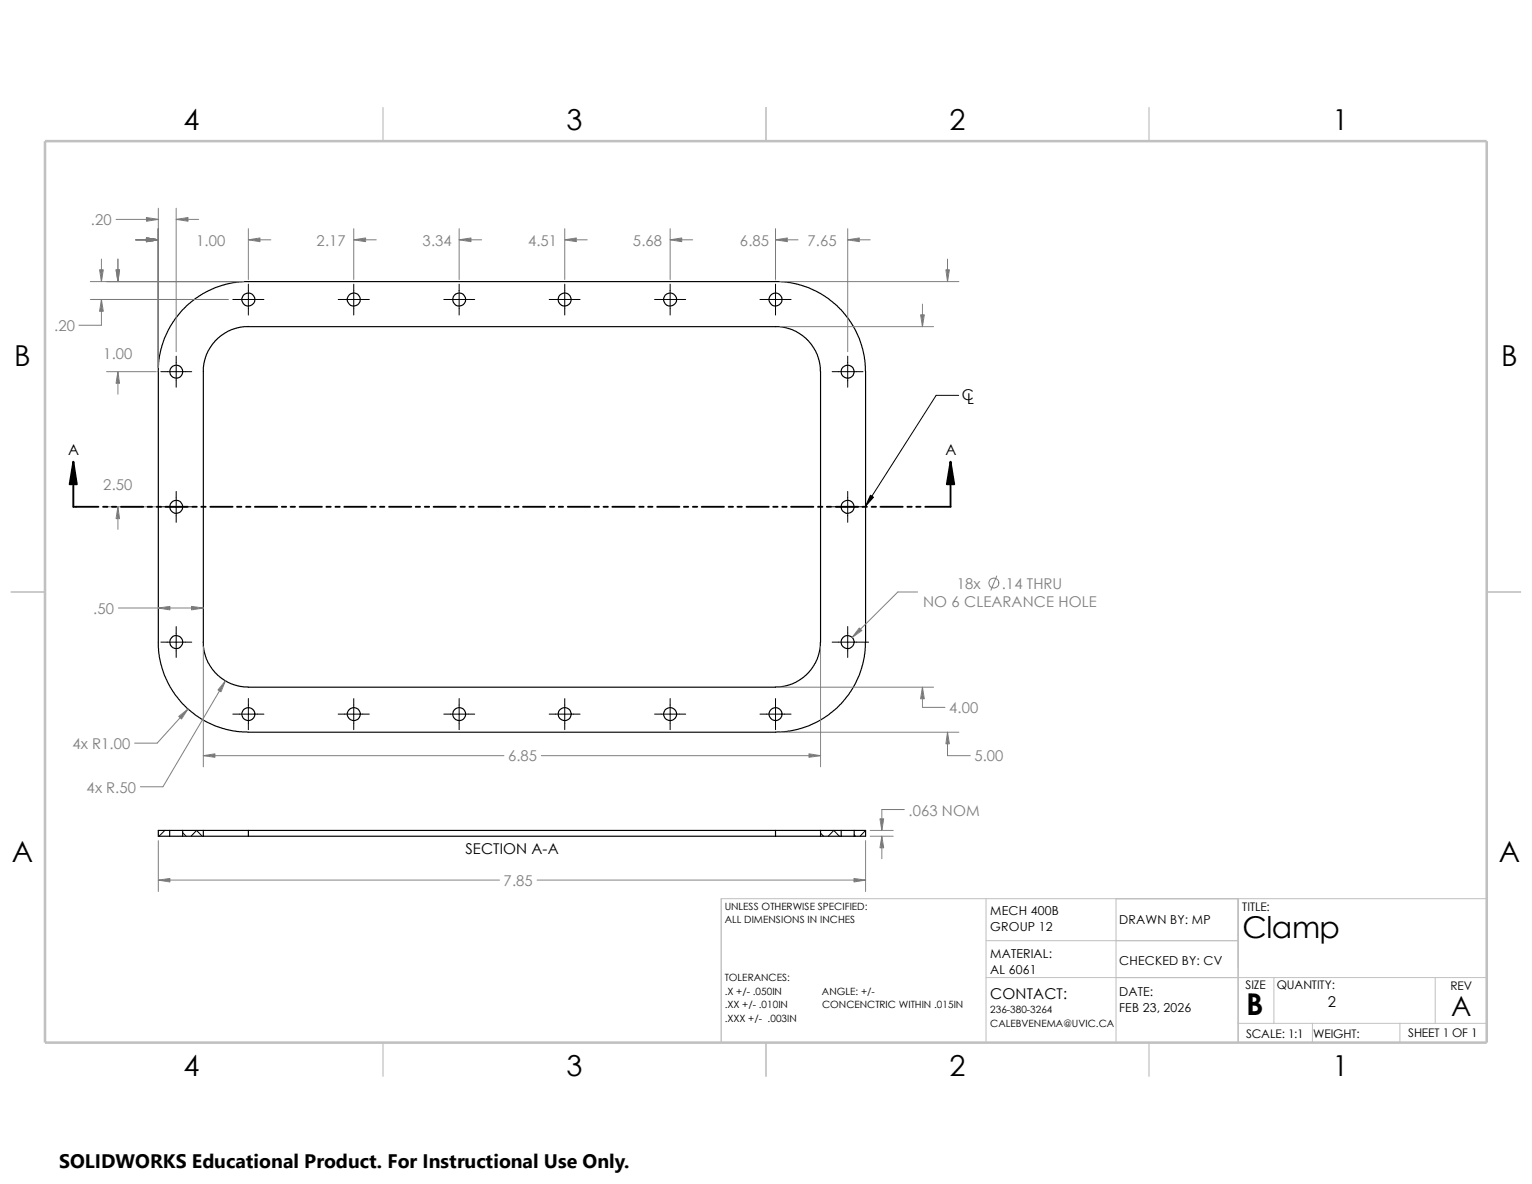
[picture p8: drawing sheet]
<svg xmlns="http://www.w3.org/2000/svg" width="279mm" height="216mm" viewBox="0 0 279 216" stroke-linecap="round" stroke-linejoin="round" font-family="sans-serif">
<path d="M179.8 163.9v26.2M179.8 171.5h46M179.8 178.3h91.3M203.5 163.9v26.2M225.8 163.9v26.2h-119M232.3 178.3v8.3M261.7 178.3v8.3M271.1 163.9h-139.6v26.2M225.8 186.6h45.3M239.4 186.6v3.5M255.3 186.6v3.5" fill="none" stroke="#c0c0c0" stroke-width=".18"/>
<path d="M69.8 19.6v6.1M139.7 19.6v6.1M209.5 19.6v6.1M2 107.9h6.2M271.1 107.9h6.2M69.8 190.1v6.2M139.7 190.1v6.2M209.5 190.1v6.2" fill="none" stroke="#c0c0c0" stroke-width=".21"/>
<path d="M8.2 25.7h262.9v164.4h-262.9z" fill="none" stroke="#c0c0c0" stroke-width=".47"/>
<g fill="none" stroke="#000" stroke-width=".21">
<path d="M45.3 59.6h96.9l1.5 .3 1.6 .6 1.7 1.2 1.1 1.2 1 1.8 .5 2.2v50.2l-.1 1.4-.4 1.6-.4 .8-.9 1.3-.8 .9-1.3 1-1.2 .6-2.3 .6h-96.9l-1.4-.1-1.7-.5-1.2-.6-1.3-1-1.1-1.2-1-1.8-.4-1.6-.2-1.4M45.3 59.5l-1.4 .1-1.7 .5-1.2 .6-1.3 1-1.1 1.2-.7 1.2-.5 1.3-.3 1.5v50.2M141.4 51.4h-97.1l-1.6 .1-3.3 .9-2.4 1.2-2.6 1.9-1.4 1.4-1.9 2.6-1.2 2.3-.9 3.4-.2 2.5M141.4 51.3l2.6 .2 1.6 .4 1.9 .6 2.2 1.1 1.2 .7 2.6 2.3 1.4 1.7 .7 1.2 1.2 2.3 .8 3.4 .3 2.6v49.3l-.3 3-.8 2.9-1.2 2.3-1 1.6-2 2.2-1.7 1.4-2.3 1.3-2.4 1-2.2 .5-2.6 .2h-96.1l-2-.1-2.2-.4-1.9-.7-2.2-1-1.2-.8-1.7-1.4-1.1-1.1-1.5-2-1.6-3-.5-1.8-.4-2.1-.1-51.3M30.9 151.4h-2v1.1h2M30.9 151.4v1.1M30.9 151.4h2.4M30.9 152.5h2.4M33.3 151.4v1.1M33.3 151.4h3.8M33.3 152.5h3.8M37.1 151.4v1.1"/>
<path d="M37.1 151.4h8.2M37.1 152.5h8.2M45.3 151.4h96.1M45.3 152.5h96.1M45.3 151.4v1.1M141.4 151.4h8.2M141.4 152.5h8.2M141.4 151.4v1.1M149.6 151.4v1.1M149.6 151.4h3.8M149.6 152.5h3.8M153.4 151.4h2.4"/>
<path d="M153.4 152.5h2.4M153.4 151.4v1.1M155.8 151.4h2.1v1.1h-2.1M155.8 151.4v1.1"/>
<circle cx="45.3" cy="54.6" r="1.19"/>
<circle cx="64.5" cy="54.6" r="1.19"/>
<circle cx="83.7" cy="54.6" r="1.19"/>
<circle cx="103" cy="54.6" r="1.19"/>
<circle cx="122.2" cy="54.6" r="1.19"/>
<circle cx="141.4" cy="54.6" r="1.19"/>
<circle cx="32.1" cy="67.8" r="1.18"/>
<circle cx="154.6" cy="67.8" r="1.18"/>
<circle cx="32.1" cy="92.4" r="1.18"/>
<circle cx="154.6" cy="92.4" r="1.18"/>
<circle cx="32.1" cy="117.1" r="1.19"/>
<circle cx="154.6" cy="117.1" r="1.19"/>
<circle cx="45.3" cy="130.2" r="1.18"/>
<circle cx="64.5" cy="130.2" r="1.18"/>
<circle cx="83.7" cy="130.2" r="1.18"/>
<circle cx="103" cy="130.2" r="1.18"/>
<circle cx="122.2" cy="130.2" r="1.18"/>
<circle cx="141.4" cy="130.2" r="1.18"/>
</g>
<g fill="none" stroke="#000" stroke-width=".18">
<path d="M42.5 54.6h5.6M45.3 51.8v5.6M61.7 54.6h5.7M64.5 51.8v5.6M80.9 54.6h5.7M83.7 51.8v5.6M100.2 54.6h5.6M103 51.8v5.6M119.4 54.6h5.7M122.2 51.8v5.6M138.6 54.6h5.7M141.4 51.8v5.6"/>
<path d="M29.3 67.8h5.7M32.1 64.9v5.7M151.8 67.8h5.6M154.6 64.9v5.7M174.8 72.1h-4.1l-12.8 20.2M29.3 92.4h5.7M32.1 89.6v5.6M151.8 92.4h5.6M154.6 89.6v5.6M29.3 117.1h5.7M32.1 114.3v5.6M151.8 117.1h6.6"/>
<path d="M154.6 114.3v5.6M42.5 130.2h5.6M45.3 127.4v5.7M61.7 130.2h5.7M64.5 127.4v5.7M80.9 130.2h5.7M83.7 127.4v5.7M100.2 130.2h5.6M103 127.4v5.7M119.4 130.2h5.7M122.2 127.4v5.7M138.6 130.2h5.7"/>
<path d="M141.4 127.4v5.7M30.1 151.4l-1.1 1.1M33.3 151.8l.7 .7M34.8 152.5l1.1-1.1 1 1.1M149.6 151.9l.6 .6M151 152.5l1.1-1.1 1 1.1M155.8 152.2l.2 .3M157.9 151.4l-1.1 1.1"/>
</g>
<g fill="none" stroke="#808080" stroke-width=".18">
<path d="M28.9 38v29M32.1 38v26.1M16.5 51.4h27.9M16.5 54.6h25.2M18.5 54.6v4.7h-4.1M18.5 47.2v4.2M21.2 40h7.7M21.5 47.2v4.2M24.8 43.7h4.1M32.1 40h4.1M45.3 41.7v9.3M45.3 43.7h4.1"/>
<path d="M64.5 43.7h4.1M64.5 41.7v9.3M83.7 43.7h4.1M83.7 41.7v9.3M103 43.7h4.1M103 41.7v9.3M122.2 43.7h4.1M122.2 41.7v9.3M141.4 43.7h4.1M141.4 41.7v9.3M142.2 51.4h32.7M142.2 59.6h28.1"/>
<path d="M154.6 43.7h4.1M154.6 41.7v22.4M168.2 55.5v4.1M172.8 47.2v4.2M19.4 67.8h9.1M21.5 67.8v4.1M19.4 92.4h9.1M21.5 92.4v4.1M21.6 110.9h15.5M37.1 117.9v21.9M149.6 117.9v21.9M167.3 107.9h-3.6l-8.3 8.3"/>
<path d="M181.8 105l-1.1 2.6M34.3 129.3l-5.6 6.2h-4.1M37.1 137.8h54.8M41.1 124.2l-11.4 19.3h-4.1M98.7 137.8h50.9M142.2 133.5h32.7M142.2 125.3h28.1M168.2 125.3v3.7h4.1M172.8 133.5v4.3h4.2M28.9 153.3v9.3M157.9 153.3v9.3M158.7 151.4h4.2"/>
<path d="M158.7 152.5h4.2M160.8 152.5v4.1M164.9 147.6h-4.1v3.8M28.9 160.5h62.2M98 160.5h59.9"/>
<circle cx="181.2" cy="106.3" r=".91"/>
</g>
<g fill="#808080" stroke="#808080" stroke-width=".18">
<path d="M172.8 133.5l.3 2.1h-.6z"/>
<path d="M147.5 137.5l2.1 .3-2.1 .3z"/>
<path d="M41.1 124.2l-.8 2-.5-.4z"/>
<path d="M37.1 137.8l2.1-.3v.6z"/>
<path d="M26.7 43.4l2.2 .3-2.2 .4z"/>
<path d="M45.3 43.7l2.1-.3v.7z"/>
<path d="M26.7 39.7l2.2 .3-2.2 .3z"/>
<path d="M32.1 40l2.2-.3v.6z"/>
<path d="M64.5 43.7l2.2-.3v.7z"/>
<path d="M83.7 43.7l2.2-.3v.7z"/>
<path d="M103 43.7l2.1-.3v.7z"/>
<path d="M122.2 43.7l2.1-.3v.7z"/>
<path d="M141.4 43.7l2.2-.3v.7z"/>
<path d="M154.6 43.7l2.1-.3v.7z"/>
<path d="M21.2 49.2h.6l-.3 2.2z"/>
<path d="M21.5 92.4l.3 2.2h-.6z"/>
<path d="M18.5 54.6l.3 2.2h-.6z"/>
<path d="M32.6 130.6l1.7-1.3-1.2 1.8z"/>
<path d="M21.5 67.8l.3 2.1h-.6z"/>
<path d="M18.2 49.2h.6l-.3 2.2z"/>
<path d="M156.7 114.5l.5 .5-1.8 1.2z"/>
<path d="M167.9 57.4h.7l-.4 2.2z"/>
<path d="M168.2 125.3l.4 2.1h-.7z"/>
<path d="M172.5 49.2h.6l-.3 2.2z"/>
<path d="M34.9 110.6l2.2 .3-2.2 .3z"/>
<path d="M28.9 110.9l2.1-.3v.6z"/>
<path d="M28.9 160.5l2.1-.3v.6z"/>
<path d="M155.7 160.2l2.2 .3-2.2 .3z"/>
<path d="M160.5 149.3h.7l-.4 2.1z"/>
<path d="M160.8 152.5l.4 2.1h-.7z"/>
</g>
<path d="M158.7 90.3l.6 .4-1.4 1.6z" fill="#000" stroke="#000" stroke-width=".18"/>
<path d="M13.4 84.2l.6 4.1h-1.3zM173.4 84.2l.6 4.1h-1.3z" fill="#000" stroke="#000" stroke-width=".34"/>
<g fill="none" stroke="#000" stroke-width=".34">
<path d="M13.4 84.2v8.2h4.5M18.8 92.4h.8M20.4 92.4h.8M22.1 92.4h4M26.9 92.4h.8M28.6 92.4h.8M30.2 92.4h4M35.1 92.4h.8M36.7 92.4h.8M38.4 92.4h4M43.2 92.4h.8M44.9 92.4h.8"/>
<path d="M46.5 92.4h4M51.4 92.4h.8M53 92.4h.8M54.7 92.4h4M59.5 92.4h.8M61.2 92.4h.8M62.8 92.4h4M67.7 92.4h.8M69.3 92.4h.8M71 92.4h4M75.8 92.4h.8M77.5 92.4h.8"/>
<path d="M79.1 92.4h4M84 92.4h.8M85.6 92.4h.8M87.2 92.4h4.1M92.1 92.4h.8M93.8 92.4h.8M95.4 92.4h4M100.3 92.4h.8M101.9 92.4h.8M103.5 92.4h4.1M108.4 92.4h.8M110.1 92.4h.8"/>
<path d="M111.7 92.4h4M116.6 92.4h.8M118.2 92.4h.8M119.8 92.4h4.1M124.7 92.4h.8M126.4 92.4h.8M128 92.4h4M132.9 92.4h.8M134.5 92.4h.8M136.1 92.4h4.1M141 92.4h.8M142.7 92.4h.8"/>
<path d="M144.3 92.4h4M149.2 92.4h.8M150.8 92.4h.8M152.4 92.4h4.1M157.3 92.4h.8M159 92.4h.8M160.6 92.4h4M165.5 92.4h.8M167.1 92.4h.8M173.4 84.2v8.2h-4.7"/>
</g>
<path d="M10.8 209.2h104.1v6.7h-104.1z" fill="#fff"/>
<g font-size="5.5">
<text x="226.6" y="171">Clamp</text>
<text x="227.3" y="185.2">B</text>
</g>
<g font-size="5.3">
<text x="33.4" y="23.7">4</text>
<text x="103.3" y="23.7">3</text>
<text x="173.1" y="23.7">2</text>
<text x="243" y="23.7">1</text>
<text x="2.6" y="66.8">B</text>
<text x="273.8" y="66.8">B</text>
<text x="2.2" y="157.2">A</text>
<text x="273.3" y="157.2">A</text>
<text x="33.4" y="196.2">4</text>
<text x="103.3" y="196.2">3</text>
<text x="173.1" y="196.2">2</text>
<text x="243" y="196.2">1</text>
</g>
<text font-size="5" x="264.7" y="185.3">A</text>
<text font-size="3.6" x="10.8" y="213">SOLIDWORKS Educational Product. For Instructional Use Only.</text>
<g font-size="2.7" fill="#808080">
<text x="16.6" y="41.1">.20</text>
<text x="35.8" y="44.8">1.00</text>
<text x="57.7" y="44.8">2.17</text>
<text x="77.1" y="44.8">3.34</text>
<text x="96.3" y="44.8">4.51</text>
<text x="115.4" y="44.8">5.68</text>
<text x="134.9" y="44.8">6.85</text>
<text x="147.3" y="44.8">7.65</text>
<text x="9.9" y="60.4">.20</text>
<text x="18.8" y="65.4">1.00</text>
<text x="18.8" y="89.3">2.50</text>
<text x="174.5" y="107.4">18x</text>
<text x="182.7" y="107.4">.14 THRU</text>
<text x="17" y="112">.50</text>
<text x="168.4" y="110.7">NO 6 CLEARANCE HOLE</text>
<text x="173.1" y="130">4.00</text>
<text x="13.2" y="136.6">4x R1.00</text>
<text x="92.7" y="138.9">6.85</text>
<text x="177.7" y="138.9">5.00</text>
<text x="15.8" y="144.5">4x R.50</text>
<text x="165.7" y="148.7">.063 NOM</text>
<text x="91.9" y="161.6">7.85</text>
</g>
<g font-size="2.7">
<text x="175.4" y="72.9">C</text>
<text x="176.4" y="73.7">L</text>
<text x="12.4" y="83.1">A</text>
<text x="172.4" y="83.1">A</text>
<text x="84.9" y="155.7">SECTION A-A</text>
<text x="180.6" y="182.1">CONTACT:</text>
<text x="242.1" y="183.6">2</text>
</g>
<g font-size="2.2">
<text x="180.6" y="166.9">MECH 400B</text>
<text x="226.6" y="166.1">TITLE:</text>
<text x="180.6" y="169.8">GROUP 12</text>
<text x="204.1" y="168.4">DRAWN BY: MP</text>
<text x="180.6" y="174.7">MATERIAL:</text>
<text x="180.6" y="177.6">AL 6061</text>
<text x="204.1" y="175.9">CHECKED BY: CV</text>
<text x="204.1" y="184.6">FEB 23, 2026</text>
<text x="204.1" y="181.6">DATE:</text>
<text x="227.2" y="180.4">SIZE</text>
<text x="232.8" y="180.4">QUANTITY:</text>
<text x="264.5" y="180.5">REV</text>
<text x="227.2" y="189.2">SCALE: 1:1</text>
<text x="239.5" y="189.2">WEIGHT:</text>
<text x="256.8" y="189.1">SHEET 1 OF 1</text>
</g>
<g font-size="1.8">
<text x="132.2" y="165.9">UNLESS OTHERWISE SPECIFIED:</text>
<text x="132.2" y="168.4">ALL DIMENSIONS IN INCHES</text>
<text x="132.2" y="178.9">TOLERANCES:</text>
<text x="132.2" y="183.9">.XX +/- .010IN</text>
<text x="132.2" y="181.4">.X +/- .050IN</text>
<text x="149.9" y="181.4">ANGLE: +/-</text>
<text x="149.9" y="183.9">CONCENCTRIC WITHIN .015IN</text>
<text x="180.6" y="184.8">236-380-3264</text>
<text x="132.2" y="186.4">.XXX +/- .003IN</text>
<text x="180.6" y="187.2">CALEBVENEMA@UVIC.CA</text>
</g>
</svg>
